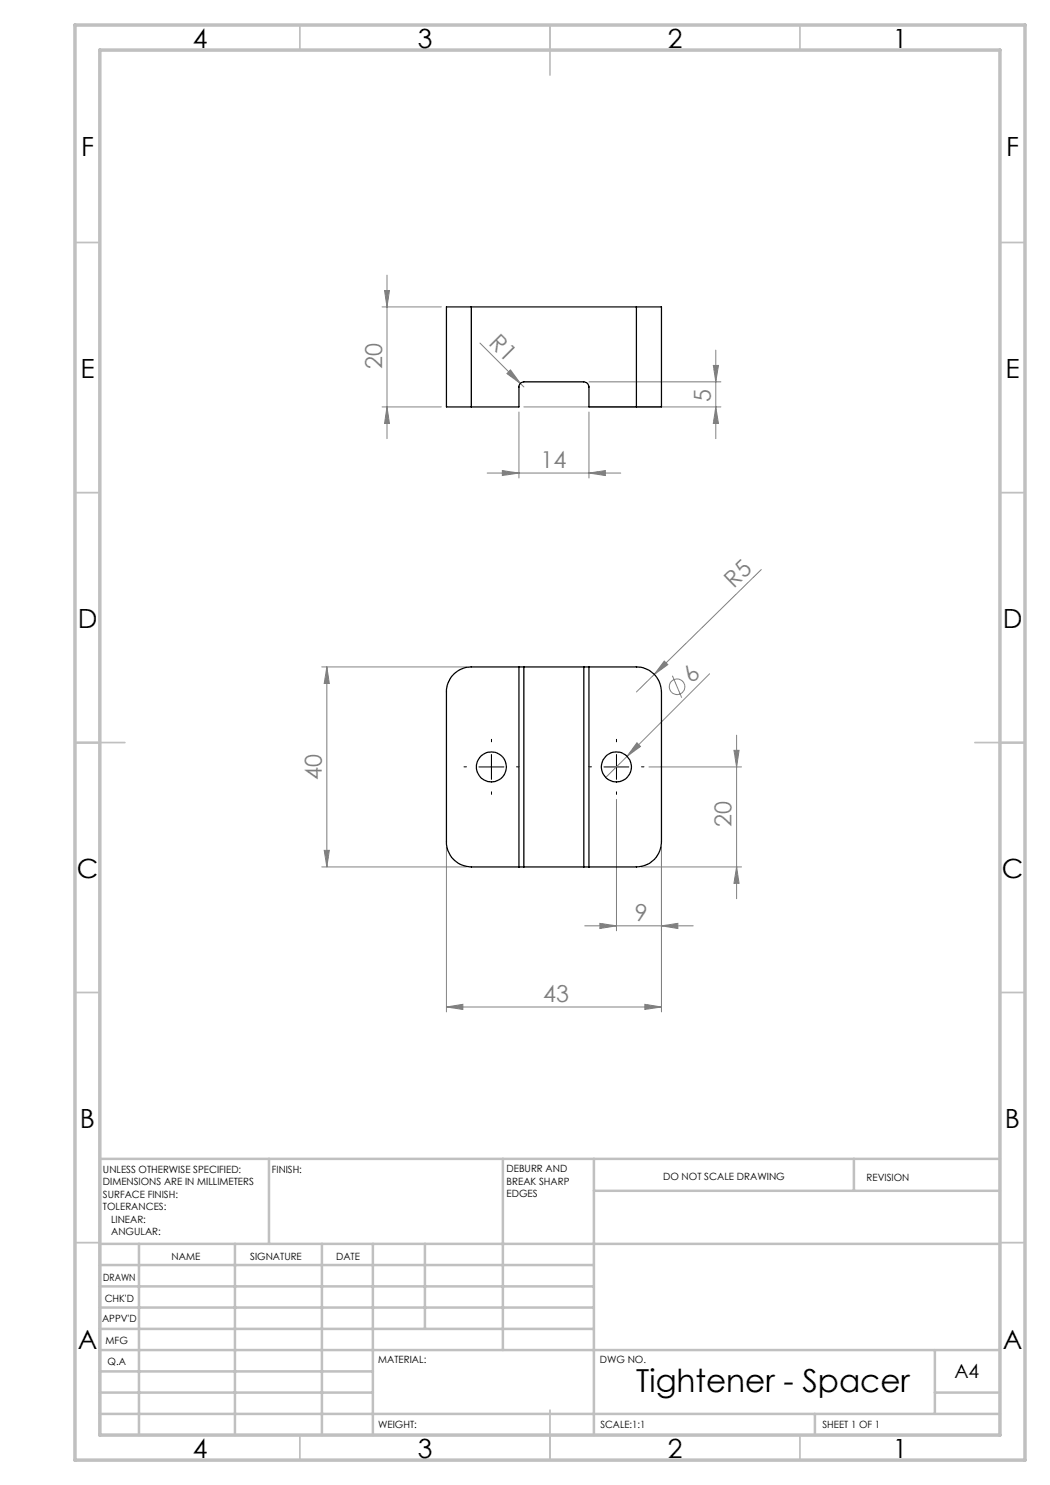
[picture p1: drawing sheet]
<svg xmlns="http://www.w3.org/2000/svg" width="210mm" height="297mm" viewBox="0 0 210 297" stroke-linecap="round" stroke-linejoin="round" font-family="sans-serif">
<g fill="none" stroke="#c0c0c0" stroke-width=".35">
<path d="M60 5v5M110 5v10M160 5v5M15 48.5h5M200 48.5h5M15 98.5h5M200 98.5h5M15 148.5h10M195 148.5h10M15 198.5h5M200 198.5h5M15 248.5h5"/>
<path d="M200 248.5h5M60 287v5M110 282v10M160 287v5"/>
</g>
<g fill="none" stroke="#c0c0c0" stroke-width=".5">
<path d="M53.8 231.8v17M100.6 231.8v38.2M118.8 231.8v55.2M118.8 238.2h81.2M170.8 231.8v6.4M200 231.8h-180v55.2M20 248.8h180M20 257.3h98.8M20 253h98.8M27.8 248.8v38.2M47 248.8v38.2M64.4 248.8v38.2"/>
<path d="M74.6 248.8v38.2M85 248.8v17M20 265.8h98.8M20 261.5h98.8M20 278.5h54.6M20 274.3h54.6M20 270h180M187 278.5h13M187 270v12.8M20 282.8h180M163 282.8v4.2"/>
</g>
<path d="M15 5h190v287h-190zM20 10h180v277h-180z" fill="none" stroke="#c0c0c0" stroke-width=".7"/>
<g fill="none" stroke="#808080" stroke-width=".2">
<path d="M76.9 58.1h1l-.5 3.3zM77.4 55v32.7M76.4 61.4h11.9M96 68.6l8.8 8.8M102.1 74l2 2.7-2.7-2zM117.8 76.4h26.4M142.7 73.1h1l-.5 3.3zM143.2 70v17.7M76.4 81.4h11.9M77.4 81.4l.5 3.3h-1zM97.4 94.6h26.7M100.5 94.1l3.3 .5-3.3 .5z"/>
<path d="M103.8 82.4v13.2M104.8 81.4h39.4M117.8 94.6l3.3-.5v1zM117.8 82.4v13.2M143.2 81.4l.5 3.3h-1zM152.3 113.9l-21.5 21M64.3 133.4h29M65.4 133.4v40M65.4 133.4l.5 3.3h-1.1zM130.8 134.9l-3.5 3.5M132.9 132.2l.7 .7-2.8 2zM134.5 135.1l1.8 4.5"/>
<path d="M141.9 134.8l-16.5 16.5M123.3 159.9v26.3M125.4 151.3l-4.3 4.2M127.4 148.6l.7 .7-2.7 2zM129.8 153.4h18.5M146.8 150.1h1l-.5 3.3zM147.3 147v32.7M64.3 173.4h29M64.8 170.1h1.1l-.5 3.3zM89.3 169.4v33M128.3 173.4h20M132.3 169.4v33"/>
<path d="M147.3 173.4l.5 3.3h-1zM116.9 185.2h21.7M120 184.7l3.3 .5-3.3 .5zM132.3 185.2l3.3-.5v1zM89.3 201.4l3.3-.5v1zM89.3 201.4h43M129 200.9l3.3 .5-3.3 .5z"/>
<circle cx="135.4" cy="137.3" r="1.57"/>
</g>
<path d="M93.3 153.4h-.5M98.3 148.4v-.5M98.3 158.4v.5M103.3 153.4h.5M118.3 153.4h-.5M123.3 148.4v-.5M123.3 158.4v.5M128.3 153.4h.5" fill="none" stroke="#000" stroke-width=".2" stroke-dasharray="15.2 1.3 1.3 1.3"/>
<path d="M95.8 153.4h5M98.3 150.9v5M120.8 153.4h5M123.3 150.9v5" fill="none" stroke="#000" stroke-width=".2"/>
<g fill="#808080">
<path d="M102.1 74l2 2.7-2.7-2z"/>
<path d="M132.9 132.2l.7 .7-2.8 2z"/>
<path d="M127.4 148.6l.7 .7-2.7 2z"/>
<path d="M89.3 201.4l3.3-.5v1zM129 200.9l3.3 .5-3.3 .5zM120 184.7l3.3 .5-3.3 .5zM132.3 185.2l3.3-.5v1zM100.5 94.1l3.3 .5-3.3 .5zM117.8 94.6l3.3-.5v1z"/>
<path d="M65.4 133.4l.5 3.3h-1.1zM64.8 170.1h1.1l-.5 3.3zM146.8 150.1h1l-.5 3.3zM147.3 173.4l.5 3.3h-1zM76.9 58.1h1l-.5 3.3zM77.4 81.4l.5 3.3h-1zM142.7 73.1h1l-.5 3.3zM143.2 81.4l.5 3.3h-1z"/>
</g>
<g fill="none" stroke="#000" stroke-width=".25">
<path d="M94.3 61.4h-5v20h5M94.3 61.4v20M94.3 61.4h33M127.3 61.4h5v20h-5M127.3 61.4v20M94.3 81.4h9.5v-4a1.02 1.02 0 0 1 1-1h12a1.09 1.09 0 0 1 1 1v4h9.5M103.8 133.4h-9.5a5 5 0 0 0-5 5v30a5 5 0 0 0 5 5h9.5M103.8 133.4h1M103.8 133.4v40M104.8 133.4h12M104.8 133.4v40M116.8 133.4h1"/>
<path d="M116.8 133.4v40M117.8 133.4h9.5a5 5 0 0 1 5 5v30a5 5 0 0 1-5 5h-9.5M117.8 133.4v40M103.8 173.4h1M104.8 173.4h12M116.8 173.4h1"/>
<circle cx="98.3" cy="153.4" r="3"/>
<circle cx="123.3" cy="153.4" r="3"/>
</g>
<text font-size="6.3" x="127.2" y="278.4">Tightener - Spacer</text>
<g font-size="5.3">
<text x="38.5" y="9.5">4</text>
<text x="83.5" y="9.5">3</text>
<text x="133.6" y="9.5">2</text>
<text x="178.6" y="9.5">1</text>
<text x="16.2" y="31.3">F</text>
<text x="201.2" y="31.3">F</text>
<text x="16.1" y="75.5">E</text>
<text x="201.1" y="75.5">E</text>
<text x="15.5" y="125.5">D</text>
<text x="200.5" y="125.5">D</text>
<text x="15.4" y="175.5">C</text>
<text x="200.4" y="175.5">C</text>
<text x="16" y="225.5">B</text>
<text x="201" y="225.5">B</text>
<text x="15.5" y="269.8">A</text>
<text x="200.5" y="269.8">A</text>
<text x="38.5" y="291.5">4</text>
<text x="83.5" y="291.5">3</text>
<text x="133.6" y="291.5">2</text>
<text x="178.6" y="291.5">1</text>
</g>
<g font-size="4.7" fill="#808080">
<text x="97.6" y="68.9" transform="rotate(45 97.6 68.9)">R1</text>
<text x="76.4" y="73.7" transform="rotate(-90 76.4 73.7)">20</text>
<text x="142.2" y="80.4" transform="rotate(-90 142.2 80.4)">5</text>
<text x="108.1" y="93.6">14</text>
<text x="146.8" y="117.9" transform="rotate(-44 146.8 117.9)">R5</text>
<text x="138.5" y="136.7" transform="rotate(-45 138.5 136.7)">6</text>
<text x="64.4" y="155.9" transform="rotate(-90 64.4 155.9)">40</text>
<text x="146.3" y="165.4" transform="rotate(-90 146.3 165.4)">20</text>
<text x="127" y="184.1">9</text>
<text x="108.6" y="200.4">43</text>
</g>
<text font-size="3.9" x="190.9" y="275.5">A4</text>
<g font-size="2">
<text x="20.6" y="234.6">UNLESS OTHERWISE SPECIFIED:</text>
<text x="20.6" y="237.1">DIMENSIONS ARE IN MILLIMETERS</text>
<text x="20.6" y="239.6">SURFACE FINISH:</text>
<text x="54.4" y="234.6">FINISH:</text>
<text x="101.3" y="234.5">DEBURR AND</text>
<text x="101.3" y="237">BREAK SHARP</text>
<text x="101.3" y="239.5">EDGES</text>
<text x="132.6" y="236">DO NOT SCALE DRAWING</text>
<text x="173.3" y="236.2">REVISION</text>
<text x="20.6" y="242.1">TOLERANCES:</text>
<text x="22.2" y="244.6">LINEAR:</text>
<text x="22.2" y="247.1">ANGULAR:</text>
<text x="34.3" y="252">NAME</text>
<text x="50" y="251.9">SIGNATURE</text>
<text x="67.2" y="251.9">DATE</text>
<text x="20.6" y="256.1">DRAWN</text>
<text x="20.9" y="260.3">CHK'D</text>
<text x="20.4" y="264.4">APPV'D</text>
<text x="21.1" y="268.8">MFG</text>
<text x="21.5" y="273">Q.A</text>
<text x="75.6" y="272.5">MATERIAL:</text>
<text x="120" y="272.5">DWG NO.</text>
<text x="75.6" y="285.5">WEIGHT:</text>
<text x="120.1" y="285.6">SCALE:1:1</text>
<text x="164.5" y="285.6">SHEET 1 OF 1</text>
</g>
</svg>
